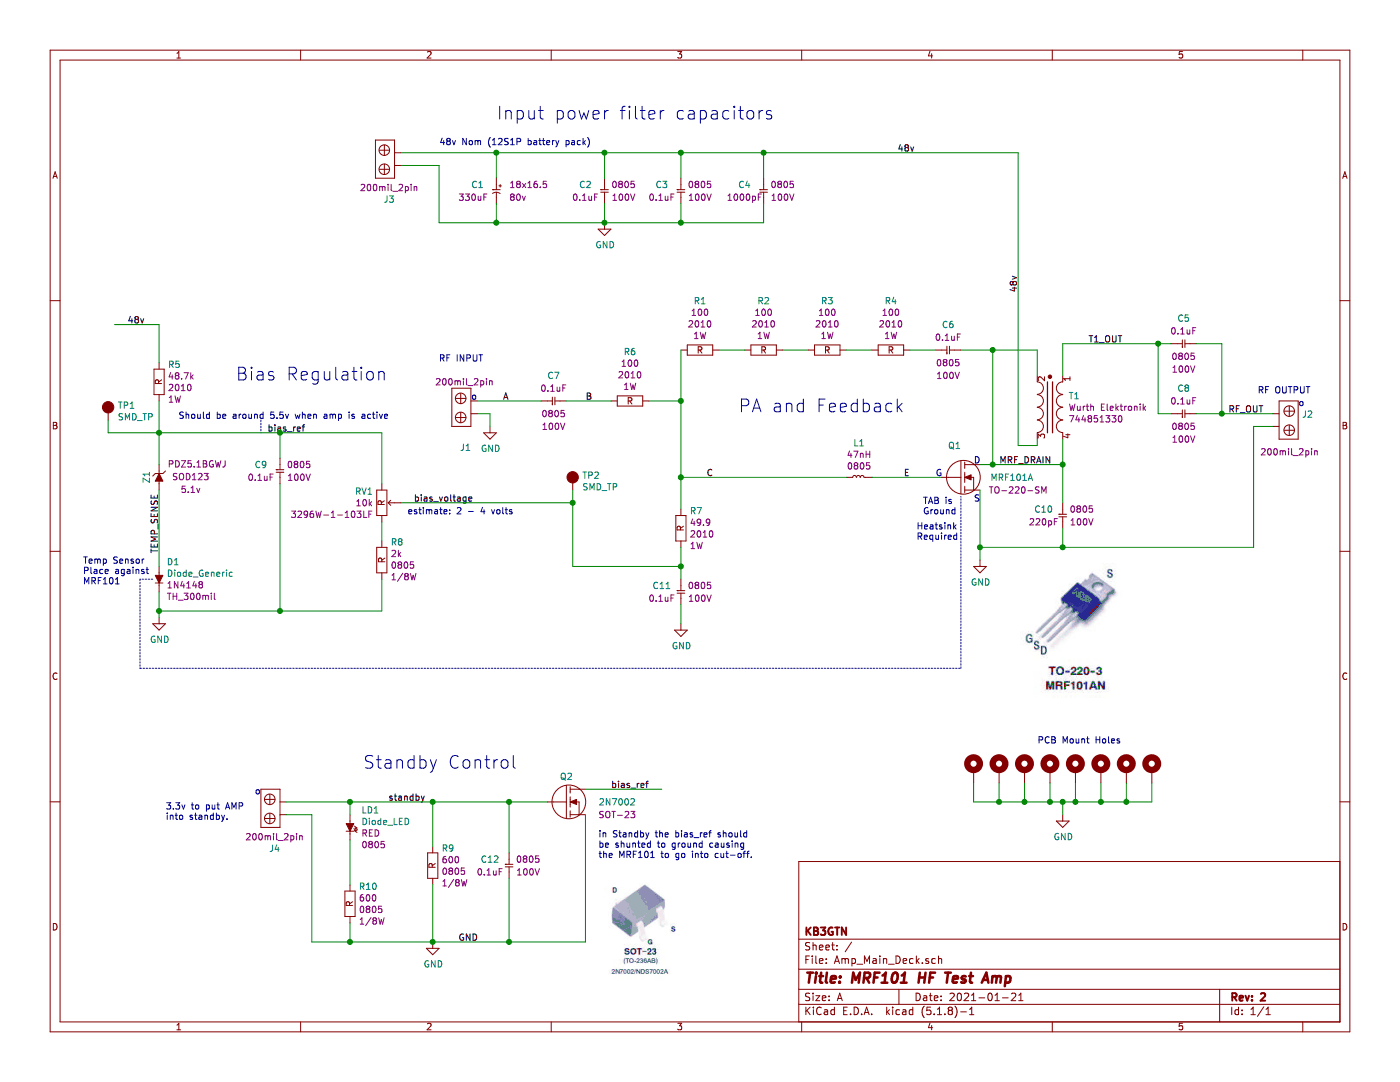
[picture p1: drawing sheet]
EESchema Schematic File Version 4
EELAYER 30 0
EELAYER END
$Descr A 11000 8500
encoding utf-8
Sheet 1 1
Title "MRF101 HF Test Amp"
Date "2021-01-21"
Rev "2"
Comp "KB3GTN"
Comment1 ""
Comment2 ""
Comment3 ""
Comment4 ""
$EndDescr
$Comp
L Generics:C C6
U 1 1
P 7450 2750
F 0 "C6" H 7450 2950 50  0000 C CNN
F 1 "C" H 7450 2850 50  0001 C CNN
F 2 "Amp_Main_Deck:0805_handsolder" H 7450 2750 50  0001 C CNN
F 3 "" H 7450 2750 50  0001 C CNN
F 4 "0.1uF" H 7450 2850 50  0000 C CNN "Amount"
F 5 "Wurth Elektronik " H 7450 2540 50  0001 C CNN "Manufacturer"
F 6 "885012207128" H 7450 2650 50  0001 C CNN "Part Number"
F 7 "Vendor" H 7450 2480 50  0001 C CNN "Vendor"
F 8 "Vendor Part Number" H 7450 2600 50  0001 C CNN "Vendor Part Number"
F 9 "0805" H 7450 2650 50  0000 C CNN "FP_Name"
F 10 "100V" H 7450 2550 50  0000 C CNN "Voltage"
	1    7450 2750
	1    0    0    -1  
$EndComp
$Comp
L Generics:R R8
U 1 1
P 3000 4400
F 0 "R8" V 3137 4332 50  0000 R CNN
F 1 "R" H 3000 4500 50  0001 C CNN
F 2 "Amp_Main_Deck:0805_handsolder" H 3000 4060 50  0001 C CNN
F 3 "" H 3000 4400 50  0001 C CNN
F 4 "2k" V 3046 4332 50  0000 R CNN "Amount"
F 5 "Manufacture" H 3000 4190 50  0001 C CNN "Manufacturer"
F 6 "PartNumber" H 3000 4250 50  0001 C CNN "Part Number"
F 7 "Vendor" H 3000 4130 50  0001 C CNN "Vendor"
F 8 "Vendor Part Number" H 3000 4250 50  0001 C CNN "Vendor Part Number"
F 9 "0805" V 2955 4332 50  0000 R CNN "FP_Name"
F 10 "1/8W" V 2864 4332 50  0000 R CNN "Power"
	1    3000 4400
	0    -1   -1   0   
$EndComp
$Comp
L Generics:R R4
U 1 1
P 7000 2750
F 0 "R4" H 7000 3137 50  0000 C CNN
F 1 "R" H 7000 2850 50  0001 C CNN
F 2 "Amp_Main_Deck:2010_handsolder" H 7000 2410 50  0001 C CNN
F 3 "" H 7000 2750 50  0001 C CNN
F 4 "100" H 7000 3046 50  0000 C CNN "Amount"
F 5 "Manufacture" H 7000 2540 50  0001 C CNN "Manufacturer"
F 6 "PartNumber" H 7000 2600 50  0001 C CNN "Part Number"
F 7 "Vendor" H 7000 2480 50  0001 C CNN "Vendor"
F 8 "Vendor Part Number" H 7000 2600 50  0001 C CNN "Vendor Part Number"
F 9 "2010" H 7000 2955 50  0000 C CNN "FP_Name"
F 10 "1W" H 7000 2864 50  0000 C CNN "Power"
	1    7000 2750
	1    0    0    -1  
$EndComp
$Comp
L Generics:Trim_POT RV1
U 1 1
P 3000 3950
F 0 "RV1" V 2909 3883 50  0000 R CNN
F 1 "Trim_POT" H 3000 3800 50  0001 C CNN
F 2 "Amp_Main_Deck:3296W-1-103LF" H 3000 3610 50  0001 C CNN
F 3 "" H 3000 3950 50  0001 C CNN
F 4 "10k" V 3000 3883 50  0000 R CNN "Amount"
F 5 "Bourns" H 3000 3740 50  0001 C CNN "Manufacturer"
F 6 "3296W-1-103LF" V 3091 3883 50  0000 R CNN "Part Number"
F 7 "Vendor" H 3000 3680 50  0001 C CNN "Vendor"
F 8 "Vendor Part Number" H 3000 3800 50  0001 C CNN "Vendor Part Number"
F 9 "3296W-1-103LF" H 3000 3740 50  0001 C CNN "FP_Name"
F 10 "1/8W" H 3000 3800 50  0001 C CNN "Power"
	1    3000 3950
	0    1    1    0   
$EndComp
$Comp
L Generics:TermBlock_2pin J1
U 1 1
P 3750 3200
F 0 "J1" V 4065 3292 50  0000 C CNN
F 1 "TermBlock_2pin" H 3750 3050 50  0001 C CNN
F 2 "Amp_Main_Deck:TermBlock_200mil_2pin" H 3750 2860 50  0001 C CNN
F 3 "" H 3750 3200 50  0001 C CNN
F 4 "Manufacture" H 3750 2990 50  0001 C CNN "Manufacturer"
F 5 "PartNumber" H 3750 3050 50  0001 C CNN "Part Number"
F 6 "Vendor" H 3750 2930 50  0001 C CNN "Vendor"
F 7 "Vendor Part Number" H 3750 3050 50  0001 C CNN "Vendor Part Number"
F 8 "200mil_2pin" V 3550 3300 50  0000 C CNN "FP_Name"
	1    3750 3200
	0    -1   1    0   
$EndComp
$Comp
L Generics:Diode_Generic D1
U 1 1
P 1250 4550
F 0 "D1" V 1113 4608 50  0000 L CNN
F 1 "Diode_Generic" V 1204 4608 50  0000 L CNN
F 2 "Amp_Main_Deck:Diode_600mil" H 1250 4210 50  0001 C CNN
F 3 "" H 1250 4550 50  0001 C CNN
F 4 "Manufacture" H 1250 4340 50  0001 C CNN "Manufacturer"
F 5 "1N4148" V 1295 4608 50  0000 L CNN "Part Number"
F 6 "Vendor" H 1250 4280 50  0001 C CNN "Vendor"
F 7 "Vendor Part Number" H 1250 4400 50  0001 C CNN "Vendor Part Number"
F 8 "TH_300mil" V 1386 4608 50  0000 L CNN "FP_Name"
	1    1250 4550
	0    1    1    0   
$EndComp
$Comp
L Generics:Diode_LED LD1
U 1 1
P 2750 6500
F 0 "LD1" V 2613 6588 50  0000 L CNN
F 1 "Diode_LED" V 2704 6588 50  0000 L CNN
F 2 "Amp_Main_Deck:0805_handsolder_Pol" H 2750 6160 50  0001 C CNN
F 3 "" H 2750 6500 50  0001 C CNN
F 4 "Manufacture" H 2750 6290 50  0001 C CNN "Manufacturer"
F 5 "RED" V 2795 6588 50  0000 L CNN "Part Number"
F 6 "Vendor" H 2750 6230 50  0001 C CNN "Vendor"
F 7 "Vendor Part Number" H 2750 6350 50  0001 C CNN "Vendor Part Number"
F 8 "0805" V 2886 6588 50  0000 L CNN "FP_Name"
	1    2750 6500
	0    1    1    0   
$EndComp
$Comp
L Generics:Diode_Zener Z1
U 1 1
P 1250 3750
F 0 "Z1" H 1250 3850 50  0000 C CNN
F 1 "Diode_Zener" H 1250 4146 50  0001 C CNN
F 2 "Amp_Main_Deck:SOD123" H 1250 3410 50  0001 C CNN
F 3 "" H 1250 3750 50  0001 C CNN
F 4 "Manufacture" H 1250 3540 50  0001 C CNN "Manufacturer"
F 5 "PDZ5.1BGWJ" V 1350 3450 50  0000 C CNN "Part Number"
F 6 "Vendor" H 1250 3480 50  0001 C CNN "Vendor"
F 7 "Vendor Part Number" H 1250 3600 50  0001 C CNN "Vendor Part Number"
F 8 "SOD123" V 1250 3500 50  0000 C CNN "FP_Name"
F 9 "5.1v" V 1150 3500 50  0000 C CNN "Voltage"
	1    1250 3750
	0    -1   -1   0   
$EndComp
Wire Wire Line
	1250 3850 1250 4450
Text Label 1250 4350 1    50   ~ 0
TEMP_SENSE
$Comp
L Generics:CP C1
U 1 1
P 3900 1500
F 0 "C1" V 3850 1300 50  0000 L CNN
F 1 "CP" H 3900 1600 50  0001 C CNN
F 2 "Amp_Main_Deck:UCZ1K331MNQ1MS" H 3900 1500 50  0001 C CNN
F 3 "" H 3900 1500 50  0001 C CNN
F 4 "330uF" V 3950 1200 50  0000 L CNN "Amount"
F 5 "Manufacture" H 3900 1290 50  0001 C CNN "Manufacturer"
F 6 "UCZ1K331MNQ1MS" V 3900 1568 50  0001 L CNN "Part Number"
F 7 "Vendor" H 3900 1230 50  0001 C CNN "Vendor"
F 8 "Vendor Part Number" H 3900 1350 50  0001 C CNN "Vendor Part Number"
F 9 "18x16.5" V 3850 1600 50  0000 L CNN "FP_Name"
F 10 "80v" V 3950 1600 50  0000 L CNN "Voltage"
	1    3900 1500
	0    1    1    0   
$EndComp
$Comp
L Generics:C C2
U 1 1
P 4750 1500
F 0 "C2" V 4700 1350 50  0000 C CNN
F 1 "C" H 4750 1600 50  0001 C CNN
F 2 "Amp_Main_Deck:0805_handsolder" H 4750 1500 50  0001 C CNN
F 3 "" H 4750 1500 50  0001 C CNN
F 4 "0.1uF" V 4800 1350 50  0000 C CNN "Amount"
F 5 "Wurth Elektronik " H 4750 1290 50  0001 C CNN "Manufacturer"
F 6 "885012207128" H 4750 1400 50  0001 C CNN "Part Number"
F 7 "Vendor" H 4750 1230 50  0001 C CNN "Vendor"
F 8 "Vendor Part Number" H 4750 1350 50  0001 C CNN "Vendor Part Number"
F 9 "0805" V 4700 1650 50  0000 C CNN "FP_Name"
F 10 "100V" V 4800 1650 50  0000 C CNN "Voltage"
	1    4750 1500
	0    1    1    0   
$EndComp
$Comp
L Generics:C C3
U 1 1
P 5350 1500
F 0 "C3" V 5300 1350 50  0000 C CNN
F 1 "C" H 5350 1600 50  0001 C CNN
F 2 "Amp_Main_Deck:0805_handsolder" H 5350 1500 50  0001 C CNN
F 3 "" H 5350 1500 50  0001 C CNN
F 4 "0.1uF" V 5400 1350 50  0000 C CNN "Amount"
F 5 "Wurth Elektronik " H 5350 1290 50  0001 C CNN "Manufacturer"
F 6 "885012207128" H 5350 1400 50  0001 C CNN "Part Number"
F 7 "Vendor" H 5350 1230 50  0001 C CNN "Vendor"
F 8 "Vendor Part Number" H 5350 1350 50  0001 C CNN "Vendor Part Number"
F 9 "0805" V 5300 1650 50  0000 C CNN "FP_Name"
F 10 "100V" V 5400 1650 50  0000 C CNN "Voltage"
	1    5350 1500
	0    1    1    0   
$EndComp
$Comp
L Generics:C C4
U 1 1
P 6000 1500
F 0 "C4" V 5950 1350 50  0000 C CNN
F 1 "C" H 6000 1600 50  0001 C CNN
F 2 "Amp_Main_Deck:0805_handsolder" H 6000 1500 50  0001 C CNN
F 3 "" H 6000 1500 50  0001 C CNN
F 4 "1000pF" V 6050 1350 50  0000 C CNN "Amount"
F 5 "Wurth Elektronik " H 6000 1290 50  0001 C CNN "Manufacturer"
F 6 "885012007088" H 6000 1400 50  0001 C CNN "Part Number"
F 7 "Vendor" H 6000 1230 50  0001 C CNN "Vendor"
F 8 "Vendor Part Number" H 6000 1350 50  0001 C CNN "Vendor Part Number"
F 9 "0805" V 5950 1650 50  0000 C CNN "FP_Name"
F 10 "100V" V 6050 1650 50  0000 C CNN "Voltage"
	1    6000 1500
	0    1    1    0   
$EndComp
$Comp
L Generics:TermBlock_2pin J2
U 1 1
P 10000 3300
F 0 "J2" V 9954 3528 50  0000 L CNN
F 1 "TermBlock_2pin" H 10000 3150 50  0001 C CNN
F 2 "Amp_Main_Deck:TermBlock_200mil_2pin" H 10000 2960 50  0001 C CNN
F 3 "" H 10000 3300 50  0001 C CNN
F 4 "Manufacture" H 10000 3090 50  0001 C CNN "Manufacturer"
F 5 "PartNumber" H 10000 3150 50  0001 C CNN "Part Number"
F 6 "Vendor" H 10000 3030 50  0001 C CNN "Vendor"
F 7 "Vendor Part Number" H 10000 3150 50  0001 C CNN "Vendor Part Number"
F 8 "200mil_2pin" V 10250 3200 50  0000 L CNN "FP_Name"
	1    10000 3300
	0    1    1    0   
$EndComp
$Comp
L Generics:TermBlock_2pin J3
U 1 1
P 3150 1250
F 0 "J3" V 3465 1342 50  0000 C CNN
F 1 "TermBlock_2pin" H 3150 1100 50  0001 C CNN
F 2 "Amp_Main_Deck:TermBlock_200mil_2pin" H 3150 910 50  0001 C CNN
F 3 "" H 3150 1250 50  0001 C CNN
F 4 "Manufacture" H 3150 1040 50  0001 C CNN "Manufacturer"
F 5 "PartNumber" H 3150 1100 50  0001 C CNN "Part Number"
F 6 "Vendor" H 3150 980 50  0001 C CNN "Vendor"
F 7 "Vendor Part Number" H 3150 1100 50  0001 C CNN "Vendor Part Number"
F 8 "200mil_2pin" V 3374 1342 50  0000 C CNN "FP_Name"
	1    3150 1250
	0    -1   1    0   
$EndComp
$Comp
L Generics:TermBlock_2pin J4
U 1 1
P 2250 6350
F 0 "J4" V 2565 6442 50  0000 C CNN
F 1 "TermBlock_2pin" H 2250 6200 50  0001 C CNN
F 2 "Amp_Main_Deck:TermBlock_200mil_2pin" H 2250 6010 50  0001 C CNN
F 3 "" H 2250 6350 50  0001 C CNN
F 4 "Manufacture" H 2250 6140 50  0001 C CNN "Manufacturer"
F 5 "PartNumber" H 2250 6200 50  0001 C CNN "Part Number"
F 6 "Vendor" H 2250 6080 50  0001 C CNN "Vendor"
F 7 "Vendor Part Number" H 2250 6200 50  0001 C CNN "Vendor Part Number"
F 8 "200mil_2pin" V 2474 6442 50  0000 C CNN "FP_Name"
	1    2250 6350
	0    -1   1    0   
$EndComp
$Comp
L Devices:2N7002 Q2
U 1 1
P 4450 6400
F 0 "Q2" H 4450 6700 50  0000 C CNN
F 1 "2N7002" H 4850 6500 50  0000 C CNN
F 2 "Amp_Main_Deck:SOT-23" H 4450 6050 50  0001 C CNN
F 3 "" H 4450 6400 50  0001 C CNN
F 4 "On Semi" H 4450 6190 50  0001 C CNN "Manufacturer"
F 5 "2n7002" H 4450 6310 50  0001 C CNN "Part Number"
F 6 "Vendor" H 4450 6130 50  0001 C CNN "Vendor"
F 7 "Vendor Part Number" H 4450 6250 50  0001 C CNN "Vendor Part Number"
F 8 "SOT-23" H 4850 6400 50  0000 C CNN "FP_Name"
	1    4450 6400
	1    0    0    -1  
$EndComp
$Comp
L Devices:MRF101A Q1
U 1 1
P 7550 3850
F 0 "Q1" H 7500 4200 50  0000 C CNN
F 1 "MRF101A" H 7950 3950 50  0000 C CNN
F 2 "Amp_Main_Deck:MRF-101AN_SM" H 7550 3500 50  0001 C CNN
F 3 "" H 7550 3850 50  0001 C CNN
F 4 "NXP" H 7550 3640 50  0001 C CNN "Manufacturer"
F 5 "MRF-101AN" H 7550 3760 50  0001 C CNN "Part Number"
F 6 "Vendor" H 7550 3580 50  0001 C CNN "Vendor"
F 7 "Vendor Part Number" H 7550 3700 50  0001 C CNN "Vendor Part Number"
F 8 "TO-220-SM" H 8000 3850 50  0000 C CNN "FP_Name"
	1    7550 3850
	1    0    0    -1  
$EndComp
$Comp
L Generics:L L1
U 1 1
P 6750 3750
F 0 "L1" H 6750 4021 50  0000 C CNN
F 1 "L" H 6750 3850 50  0001 C CNN
F 2 "Amp_Main_Deck:0805_handsolder" H 6750 3410 50  0001 C CNN
F 3 "" H 6750 3750 50  0001 C CNN
F 4 "47nH" H 6750 3930 50  0000 C CNN "Amount"
F 5 "Taiyo Yuden" H 6750 3540 50  0001 C CNN "Manufacturer"
F 6 "MCKK2012TR47M" H 6750 3931 50  0001 C CNN "Part Number"
F 7 "Vendor" H 6750 3480 50  0001 C CNN "Vendor"
F 8 "Vendor Part Number" H 6750 3600 50  0001 C CNN "Vendor Part Number"
F 9 "0805" H 6750 3839 50  0000 C CNN "FP_Name"
	1    6750 3750
	1    0    0    -1  
$EndComp
$Comp
L Generics:R R10
U 1 1
P 2750 7100
F 0 "R10" V 2613 7168 50  0000 L CNN
F 1 "R" H 2750 7200 50  0001 C CNN
F 2 "Amp_Main_Deck:0805_handsolder" H 2750 6760 50  0001 C CNN
F 3 "" H 2750 7100 50  0001 C CNN
F 4 "600" V 2704 7168 50  0000 L CNN "Amount"
F 5 "Manufacture" H 2750 6890 50  0001 C CNN "Manufacturer"
F 6 "PartNumber" H 2750 6950 50  0001 C CNN "Part Number"
F 7 "Vendor" H 2750 6830 50  0001 C CNN "Vendor"
F 8 "Vendor Part Number" H 2750 6950 50  0001 C CNN "Vendor Part Number"
F 9 "0805" V 2795 7168 50  0000 L CNN "FP_Name"
F 10 "1/8W" V 2886 7168 50  0000 L CNN "Power"
	1    2750 7100
	0    1    1    0   
$EndComp
Wire Wire Line
	2750 6600 2750 6950
$Comp
L Generics:R R9
U 1 1
P 3400 6800
F 0 "R9" V 3263 6868 50  0000 L CNN
F 1 "R" H 3400 6900 50  0001 C CNN
F 2 "Amp_Main_Deck:0805_handsolder" H 3400 6460 50  0001 C CNN
F 3 "" H 3400 6800 50  0001 C CNN
F 4 "600" V 3354 6868 50  0000 L CNN "Amount"
F 5 "Manufacture" H 3400 6590 50  0001 C CNN "Manufacturer"
F 6 "PartNumber" H 3400 6650 50  0001 C CNN "Part Number"
F 7 "Vendor" H 3400 6530 50  0001 C CNN "Vendor"
F 8 "Vendor Part Number" H 3400 6650 50  0001 C CNN "Vendor Part Number"
F 9 "0805" V 3445 6868 50  0000 L CNN "FP_Name"
F 10 "1/8W" V 3536 6868 50  0000 L CNN "Power"
	1    3400 6800
	0    1    1    0   
$EndComp
$Comp
L Generics:C C12
U 1 1
P 4000 6800
F 0 "C12" V 3950 6650 50  0000 C CNN
F 1 "C" H 4000 6900 50  0001 C CNN
F 2 "Amp_Main_Deck:0805_handsolder" H 4000 6800 50  0001 C CNN
F 3 "" H 4000 6800 50  0001 C CNN
F 4 "0.1uF" V 4050 6650 50  0000 C CNN "Amount"
F 5 "Wurth Elektronik " H 4000 6590 50  0001 C CNN "Manufacturer"
F 6 "885012207128" H 4000 6700 50  0001 C CNN "Part Number"
F 7 "Vendor" H 4000 6530 50  0001 C CNN "Vendor"
F 8 "Vendor Part Number" H 4000 6650 50  0001 C CNN "Vendor Part Number"
F 9 "0805" V 3950 6950 50  0000 C CNN "FP_Name"
F 10 "100V" V 4050 6950 50  0000 C CNN "Voltage"
	1    4000 6800
	0    1    1    0   
$EndComp
Wire Wire Line
	2250 6300 2750 6300
Wire Wire Line
	2750 6400 2750 6300
Connection ~ 2750 6300
Wire Wire Line
	2750 6300 3400 6300
Wire Wire Line
	3400 6650 3400 6300
Connection ~ 3400 6300
Wire Wire Line
	3400 6300 4000 6300
Wire Wire Line
	4000 6700 4000 6300
Connection ~ 4000 6300
Wire Wire Line
	4000 6300 4300 6300
Wire Wire Line
	4000 6900 4000 7400
Wire Wire Line
	4000 7400 3400 7400
Wire Wire Line
	2750 7400 2750 7250
Wire Wire Line
	2250 6400 2450 6400
Wire Wire Line
	2450 6400 2450 7400
Wire Wire Line
	2450 7400 2750 7400
Connection ~ 2750 7400
Wire Wire Line
	3400 6950 3400 7400
Connection ~ 3400 7400
Wire Wire Line
	3400 7400 2750 7400
Wire Wire Line
	4600 6400 4600 7400
Wire Wire Line
	4600 7400 4000 7400
Connection ~ 4000 7400
Text Label 3050 6300 0    50   ~ 0
standby
Text Notes 1300 6450 0    50   ~ 0
3.3v to put AMP\ninto standby.
Wire Wire Line
	4600 6200 5200 6200
Text Label 4800 6200 0    50   ~ 0
bias_ref
$Comp
L Generics:GND #PWR06
U 1 1
P 3400 7400
F 0 "#PWR06" H 3400 7150 50  0001 C CNN
F 1 "GND" H 3405 7227 50  0000 C CNN
F 2 "" H 3400 7400 50  0001 C CNN
F 3 "" H 3400 7400 50  0001 C CNN
	1    3400 7400
	1    0    0    -1  
$EndComp
Text Label 3600 7400 0    50   ~ 0
GND
Text Notes 2000 6250 0    50   ~ 0
o
Wire Wire Line
	6000 1200 6000 1400
Wire Wire Line
	5350 1400 5350 1200
Connection ~ 5350 1200
Wire Wire Line
	5350 1200 6000 1200
Wire Wire Line
	4750 1400 4750 1200
Connection ~ 4750 1200
Wire Wire Line
	4750 1200 5350 1200
Wire Wire Line
	3900 1400 3900 1200
Wire Wire Line
	3900 1200 4750 1200
Text Label 7050 1200 0    50   ~ 0
48v
Wire Wire Line
	6000 1750 6000 1600
Wire Wire Line
	5350 1600 5350 1750
Connection ~ 5350 1750
Wire Wire Line
	5350 1750 6000 1750
Wire Wire Line
	4750 1600 4750 1750
Connection ~ 4750 1750
Wire Wire Line
	4750 1750 5350 1750
Wire Wire Line
	3900 1600 3900 1750
Wire Wire Line
	3900 1750 4750 1750
$Comp
L Generics:GND #PWR01
U 1 1
P 4750 1750
F 0 "#PWR01" H 4750 1500 50  0001 C CNN
F 1 "GND" H 4755 1577 50  0000 C CNN
F 2 "" H 4750 1750 50  0001 C CNN
F 3 "" H 4750 1750 50  0001 C CNN
	1    4750 1750
	1    0    0    -1  
$EndComp
Text Notes 3900 950  0    100  ~ 0
Input power filter capacitors
Text Notes 3450 1150 0    50   ~ 0
48v Nom (12S1P battery pack)
$Comp
L Generics:GND #PWR04
U 1 1
P 1250 4850
F 0 "#PWR04" H 1250 4600 50  0001 C CNN
F 1 "GND" H 1255 4677 50  0000 C CNN
F 2 "" H 1250 4850 50  0001 C CNN
F 3 "" H 1250 4850 50  0001 C CNN
	1    1250 4850
	1    0    0    -1  
$EndComp
Wire Wire Line
	1250 4650 1250 4800
$Comp
L Generics:R R5
U 1 1
P 1250 3000
F 0 "R5" V 1113 3068 50  0000 L CNN
F 1 "R" H 1250 3100 50  0001 C CNN
F 2 "Amp_Main_Deck:2010_handsolder" H 1250 2660 50  0001 C CNN
F 3 "" H 1250 3000 50  0001 C CNN
F 4 "48.7k" V 1204 3068 50  0000 L CNN "Amount"
F 5 "Manufacture" H 1250 2790 50  0001 C CNN "Manufacturer"
F 6 "PartNumber" H 1250 2850 50  0001 C CNN "Part Number"
F 7 "Vendor" H 1250 2730 50  0001 C CNN "Vendor"
F 8 "Vendor Part Number" H 1250 2850 50  0001 C CNN "Vendor Part Number"
F 9 "2010" V 1295 3068 50  0000 L CNN "FP_Name"
F 10 "1W" V 1386 3068 50  0000 L CNN "Power"
	1    1250 3000
	0    1    1    0   
$EndComp
Wire Wire Line
	1250 3150 1250 3400
Wire Wire Line
	900  2550 1250 2550
Wire Wire Line
	1250 2550 1250 2850
Text Label 1000 2550 0    50   ~ 0
48v
Text Label 2100 3400 0    50   ~ 0
bias_ref
Connection ~ 1250 3400
Wire Wire Line
	1250 3400 1250 3650
Wire Wire Line
	1250 3400 2200 3400
$Comp
L Generics:C C9
U 1 1
P 2200 3700
F 0 "C9" V 2150 3550 50  0000 C CNN
F 1 "C" H 2200 3800 50  0001 C CNN
F 2 "Amp_Main_Deck:0805_handsolder" H 2200 3700 50  0001 C CNN
F 3 "" H 2200 3700 50  0001 C CNN
F 4 "0.1uF" V 2250 3550 50  0000 C CNN "Amount"
F 5 "Wurth Elektronik " H 2200 3490 50  0001 C CNN "Manufacturer"
F 6 "885012207128" H 2200 3600 50  0001 C CNN "Part Number"
F 7 "Vendor" H 2200 3430 50  0001 C CNN "Vendor"
F 8 "Vendor Part Number" H 2200 3550 50  0001 C CNN "Vendor Part Number"
F 9 "0805" V 2150 3850 50  0000 C CNN "FP_Name"
F 10 "100V" V 2250 3850 50  0000 C CNN "Voltage"
	1    2200 3700
	0    1    1    0   
$EndComp
Wire Wire Line
	2200 3600 2200 3400
Connection ~ 2200 3400
Wire Wire Line
	1250 4800 2200 4800
Wire Wire Line
	2200 4800 2200 3800
Connection ~ 1250 4800
Wire Wire Line
	1250 4800 1250 4850
Wire Wire Line
	3000 3400 3000 3800
Wire Wire Line
	2200 3400 3000 3400
Wire Wire Line
	3000 4100 3000 4250
Wire Wire Line
	3000 4550 3000 4800
Wire Wire Line
	3000 4800 2200 4800
Connection ~ 2200 4800
Text Notes 1400 3300 0    50   ~ 0
Should be around 5.5v when amp is active
Wire Notes Line
	2050 3300 2050 3400
Text Label 3250 3950 0    50   ~ 0
bias_voltage
Text Notes 3200 4050 0    50   ~ 0
estimate: 2 - 4 volts
Text Notes 650  4600 0    50   ~ 0
Temp Sensor\nPlace against\nMRF101
Text Notes 1850 3000 0    100  ~ 0
Bias Regulation
Text Notes 2850 6050 0    100  ~ 0
Standby Control
$Comp
L CMC:CMC T1
U 1 1
P 8150 3200
F 0 "T1" V 8059 3444 50  0000 L CNN
F 1 "CMC" H 8150 3490 50  0001 C CNN
F 2 "Amp_Main_Deck:744851330" H 8150 2800 50  0001 C CNN
F 3 "https://www.mouser.com/datasheet/2/445/744851330-1723241.pdf" H 8150 3200 50  0001 C CNN
F 4 "Wurth Elektronik" V 8150 3444 50  0000 L CNN "Manufacturer"
F 5 "744851330" V 8241 3444 50  0000 L CNN "Part Number"
F 6 "Mouser" H 8130 3010 50  0001 C CNN "Vendor"
F 7 "710-744851330" H 8150 2940 50  0001 C CNN "Vendor Part Number"
F 8 "744851330" H 8150 2870 50  0001 C CNN "FP_Name"
	1    8150 3200
	0    1    1    0   
$EndComp
Wire Wire Line
	8150 3450 8150 3500
Wire Wire Line
	8150 3500 8000 3500
Wire Wire Line
	7700 3650 7800 3650
Wire Wire Line
	7800 3650 7800 2750
Wire Wire Line
	7800 2750 8150 2750
Wire Wire Line
	8150 2750 8150 2950
Wire Wire Line
	8350 3450 8350 3650
Wire Wire Line
	8350 3650 7800 3650
Connection ~ 7800 3650
Text Label 7850 3650 0    50   ~ 0
MRF_DRAIN
$Comp
L Generics:C C7
U 1 1
P 4350 3150
F 0 "C7" H 4350 3350 50  0000 C CNN
F 1 "C" H 4350 3250 50  0001 C CNN
F 2 "Amp_Main_Deck:0805_handsolder" H 4350 3150 50  0001 C CNN
F 3 "" H 4350 3150 50  0001 C CNN
F 4 "0.1uF" H 4350 3250 50  0000 C CNN "Amount"
F 5 "Wurth Elektronik " H 4350 2940 50  0001 C CNN "Manufacturer"
F 6 "885012207128" H 4350 3050 50  0001 C CNN "Part Number"
F 7 "Vendor" H 4350 2880 50  0001 C CNN "Vendor"
F 8 "Vendor Part Number" H 4350 3000 50  0001 C CNN "Vendor Part Number"
F 9 "0805" H 4350 3050 50  0000 C CNN "FP_Name"
F 10 "100V" H 4350 2950 50  0000 C CNN "Voltage"
	1    4350 3150
	1    0    0    -1  
$EndComp
$Comp
L Generics:C C5
U 1 1
P 9300 2700
F 0 "C5" H 9300 2900 50  0000 C CNN
F 1 "C" H 9300 2800 50  0001 C CNN
F 2 "Amp_Main_Deck:0805_handsolder" H 9300 2700 50  0001 C CNN
F 3 "" H 9300 2700 50  0001 C CNN
F 4 "0.1uF" H 9300 2800 50  0000 C CNN "Amount"
F 5 "Wurth Elektronik " H 9300 2490 50  0001 C CNN "Manufacturer"
F 6 "885012207128" H 9300 2600 50  0001 C CNN "Part Number"
F 7 "Vendor" H 9300 2430 50  0001 C CNN "Vendor"
F 8 "Vendor Part Number" H 9300 2550 50  0001 C CNN "Vendor Part Number"
F 9 "0805" H 9300 2600 50  0000 C CNN "FP_Name"
F 10 "100V" H 9300 2500 50  0000 C CNN "Voltage"
	1    9300 2700
	1    0    0    -1  
$EndComp
$Comp
L Generics:C C8
U 1 1
P 9300 3250
F 0 "C8" H 9300 3450 50  0000 C CNN
F 1 "C" H 9300 3350 50  0001 C CNN
F 2 "Amp_Main_Deck:0805_handsolder" H 9300 3250 50  0001 C CNN
F 3 "" H 9300 3250 50  0001 C CNN
F 4 "0.1uF" H 9300 3350 50  0000 C CNN "Amount"
F 5 "Wurth Elektronik " H 9300 3040 50  0001 C CNN "Manufacturer"
F 6 "885012207128" H 9300 3150 50  0001 C CNN "Part Number"
F 7 "Vendor" H 9300 2980 50  0001 C CNN "Vendor"
F 8 "Vendor Part Number" H 9300 3100 50  0001 C CNN "Vendor Part Number"
F 9 "0805" H 9300 3150 50  0000 C CNN "FP_Name"
F 10 "100V" H 9300 3050 50  0000 C CNN "Voltage"
	1    9300 3250
	1    0    0    -1  
$EndComp
Wire Wire Line
	8350 2950 8350 2700
Wire Wire Line
	8350 2700 9100 2700
Wire Wire Line
	9200 3250 9100 3250
Wire Wire Line
	9100 3250 9100 2700
Connection ~ 9100 2700
Wire Wire Line
	9100 2700 9200 2700
Wire Wire Line
	9400 3250 9600 3250
Wire Wire Line
	9400 2700 9600 2700
Wire Wire Line
	9600 2700 9600 3250
Connection ~ 9600 3250
Wire Wire Line
	9600 3250 10000 3250
Text Notes 10200 3200 0    50   ~ 0
o
$Comp
L Generics:GND #PWR03
U 1 1
P 7700 4400
F 0 "#PWR03" H 7700 4150 50  0001 C CNN
F 1 "GND" H 7705 4227 50  0000 C CNN
F 2 "" H 7700 4400 50  0001 C CNN
F 3 "" H 7700 4400 50  0001 C CNN
	1    7700 4400
	1    0    0    -1  
$EndComp
Wire Wire Line
	7700 3850 7700 4300
Text Notes 7250 4050 0    50   ~ 0
TAB is\nGround
Wire Wire Line
	7700 4300 8350 4300
Wire Wire Line
	9850 4300 9850 3350
Wire Wire Line
	9850 3350 10000 3350
Connection ~ 7700 4300
Wire Wire Line
	7700 4300 7700 4400
$Comp
L Generics:C C10
U 1 1
P 8350 4050
F 0 "C10" V 8300 3900 50  0000 C CNN
F 1 "C" H 8350 4150 50  0001 C CNN
F 2 "Amp_Main_Deck:0805_handsolder" H 8350 4050 50  0001 C CNN
F 3 "" H 8350 4050 50  0001 C CNN
F 4 "220pF" V 8400 3900 50  0000 C CNN "Amount"
F 5 "KEMET" H 8350 3840 50  0001 C CNN "Manufacturer"
F 6 "C0805C221J1GACAUTO" H 8350 3950 50  0001 C CNN "Part Number"
F 7 "Vendor" H 8350 3780 50  0001 C CNN "Vendor"
F 8 "Vendor Part Number" H 8350 3900 50  0001 C CNN "Vendor Part Number"
F 9 "0805" V 8300 4200 50  0000 C CNN "FP_Name"
F 10 "100V" V 8400 4200 50  0000 C CNN "Voltage"
	1    8350 4050
	0    1    1    0   
$EndComp
Wire Wire Line
	6850 3750 7400 3750
Wire Wire Line
	7550 2750 7800 2750
Connection ~ 7800 2750
$Comp
L Generics:R R3
U 1 1
P 6500 2750
F 0 "R3" H 6500 3137 50  0000 C CNN
F 1 "R" H 6500 2850 50  0001 C CNN
F 2 "Amp_Main_Deck:2010_handsolder" H 6500 2410 50  0001 C CNN
F 3 "" H 6500 2750 50  0001 C CNN
F 4 "100" H 6500 3046 50  0000 C CNN "Amount"
F 5 "Manufacture" H 6500 2540 50  0001 C CNN "Manufacturer"
F 6 "PartNumber" H 6500 2600 50  0001 C CNN "Part Number"
F 7 "Vendor" H 6500 2480 50  0001 C CNN "Vendor"
F 8 "Vendor Part Number" H 6500 2600 50  0001 C CNN "Vendor Part Number"
F 9 "2010" H 6500 2955 50  0000 C CNN "FP_Name"
F 10 "1W" H 6500 2864 50  0000 C CNN "Power"
	1    6500 2750
	1    0    0    -1  
$EndComp
$Comp
L Generics:R R2
U 1 1
P 6000 2750
F 0 "R2" H 6000 3137 50  0000 C CNN
F 1 "R" H 6000 2850 50  0001 C CNN
F 2 "Amp_Main_Deck:2010_handsolder" H 6000 2410 50  0001 C CNN
F 3 "" H 6000 2750 50  0001 C CNN
F 4 "100" H 6000 3046 50  0000 C CNN "Amount"
F 5 "Manufacture" H 6000 2540 50  0001 C CNN "Manufacturer"
F 6 "PartNumber" H 6000 2600 50  0001 C CNN "Part Number"
F 7 "Vendor" H 6000 2480 50  0001 C CNN "Vendor"
F 8 "Vendor Part Number" H 6000 2600 50  0001 C CNN "Vendor Part Number"
F 9 "2010" H 6000 2955 50  0000 C CNN "FP_Name"
F 10 "1W" H 6000 2864 50  0000 C CNN "Power"
	1    6000 2750
	1    0    0    -1  
$EndComp
$Comp
L Generics:R R1
U 1 1
P 5500 2750
F 0 "R1" H 5500 3137 50  0000 C CNN
F 1 "R" H 5500 2850 50  0001 C CNN
F 2 "Amp_Main_Deck:2010_handsolder" H 5500 2410 50  0001 C CNN
F 3 "" H 5500 2750 50  0001 C CNN
F 4 "100" H 5500 3046 50  0000 C CNN "Amount"
F 5 "Manufacture" H 5500 2540 50  0001 C CNN "Manufacturer"
F 6 "PartNumber" H 5500 2600 50  0001 C CNN "Part Number"
F 7 "Vendor" H 5500 2480 50  0001 C CNN "Vendor"
F 8 "Vendor Part Number" H 5500 2600 50  0001 C CNN "Vendor Part Number"
F 9 "2010" H 5500 2955 50  0000 C CNN "FP_Name"
F 10 "1W" H 5500 2864 50  0000 C CNN "Power"
	1    5500 2750
	1    0    0    -1  
$EndComp
Wire Wire Line
	7150 2750 7350 2750
Wire Wire Line
	6650 2750 6850 2750
Wire Wire Line
	6150 2750 6350 2750
Wire Wire Line
	5650 2750 5850 2750
Wire Wire Line
	5350 2750 5350 3150
Wire Wire Line
	5350 3750 6650 3750
$Comp
L Generics:C C11
U 1 1
P 5350 4650
F 0 "C11" V 5300 4500 50  0000 C CNN
F 1 "C" H 5350 4750 50  0001 C CNN
F 2 "Amp_Main_Deck:0805_handsolder" H 5350 4650 50  0001 C CNN
F 3 "" H 5350 4650 50  0001 C CNN
F 4 "0.1uF" V 5400 4500 50  0000 C CNN "Amount"
F 5 "Wurth Elektronik " H 5350 4440 50  0001 C CNN "Manufacturer"
F 6 "885012207128" H 5350 4550 50  0001 C CNN "Part Number"
F 7 "Vendor" H 5350 4380 50  0001 C CNN "Vendor"
F 8 "Vendor Part Number" H 5350 4500 50  0001 C CNN "Vendor Part Number"
F 9 "0805" V 5300 4800 50  0000 C CNN "FP_Name"
F 10 "100V" V 5400 4800 50  0000 C CNN "Voltage"
	1    5350 4650
	0    1    1    0   
$EndComp
$Comp
L Generics:R R6
U 1 1
P 4950 3150
F 0 "R6" H 4950 3537 50  0000 C CNN
F 1 "R" H 4950 3250 50  0001 C CNN
F 2 "Amp_Main_Deck:2010_handsolder" H 4950 2810 50  0001 C CNN
F 3 "" H 4950 3150 50  0001 C CNN
F 4 "100" H 4950 3446 50  0000 C CNN "Amount"
F 5 "Manufacture" H 4950 2940 50  0001 C CNN "Manufacturer"
F 6 "PartNumber" H 4950 3000 50  0001 C CNN "Part Number"
F 7 "Vendor" H 4950 2880 50  0001 C CNN "Vendor"
F 8 "Vendor Part Number" H 4950 3000 50  0001 C CNN "Vendor Part Number"
F 9 "2010" H 4950 3355 50  0000 C CNN "FP_Name"
F 10 "1W" H 4950 3264 50  0000 C CNN "Power"
	1    4950 3150
	1    0    0    -1  
$EndComp
Wire Wire Line
	4450 3150 4800 3150
Wire Wire Line
	5100 3150 5350 3150
Connection ~ 5350 3150
Wire Wire Line
	5350 3150 5350 3750
$Comp
L Generics:R R7
U 1 1
P 5350 4150
F 0 "R7" V 5213 4218 50  0000 L CNN
F 1 "R" H 5350 4250 50  0001 C CNN
F 2 "Amp_Main_Deck:2010_handsolder" H 5350 3810 50  0001 C CNN
F 3 "" H 5350 4150 50  0001 C CNN
F 4 "49.9" V 5304 4218 50  0000 L CNN "Amount"
F 5 "Manufacture" H 5350 3940 50  0001 C CNN "Manufacturer"
F 6 "PartNumber" H 5350 4000 50  0001 C CNN "Part Number"
F 7 "Vendor" H 5350 3880 50  0001 C CNN "Vendor"
F 8 "Vendor Part Number" H 5350 4000 50  0001 C CNN "Vendor Part Number"
F 9 "2010" V 5395 4218 50  0000 L CNN "FP_Name"
F 10 "1W" V 5486 4218 50  0000 L CNN "Power"
	1    5350 4150
	0    1    1    0   
$EndComp
Wire Wire Line
	5350 4000 5350 3750
Connection ~ 5350 3750
Wire Wire Line
	5350 4300 5350 4450
$Comp
L Generics:GND #PWR05
U 1 1
P 5350 4900
F 0 "#PWR05" H 5350 4650 50  0001 C CNN
F 1 "GND" H 5355 4727 50  0000 C CNN
F 2 "" H 5350 4900 50  0001 C CNN
F 3 "" H 5350 4900 50  0001 C CNN
	1    5350 4900
	1    0    0    -1  
$EndComp
Wire Wire Line
	5350 4750 5350 4900
Wire Wire Line
	4500 3950 4500 4450
Wire Wire Line
	4500 4450 5350 4450
Wire Wire Line
	3150 3950 4500 3950
Connection ~ 5350 4450
Wire Wire Line
	5350 4450 5350 4550
Text Label 7100 3750 0    50   ~ 0
E
Text Label 5550 3750 0    50   ~ 0
C
Text Label 4600 3150 0    50   ~ 0
B
$Comp
L Generics:GND #PWR02
U 1 1
P 3850 3350
F 0 "#PWR02" H 3850 3100 50  0001 C CNN
F 1 "GND" H 3855 3177 50  0000 C CNN
F 2 "" H 3850 3350 50  0001 C CNN
F 3 "" H 3850 3350 50  0001 C CNN
	1    3850 3350
	1    0    0    -1  
$EndComp
Wire Wire Line
	3750 3250 3850 3250
Wire Wire Line
	3850 3250 3850 3350
Wire Wire Line
	3750 3150 4250 3150
Text Label 3950 3150 0    50   ~ 0
A
Wire Wire Line
	8350 3950 8350 3650
Connection ~ 8350 3650
Wire Wire Line
	8350 4150 8350 4300
Connection ~ 8350 4300
Wire Wire Line
	8350 4300 9850 4300
Text Notes 3800 2850 2    50   ~ 0
RF INPUT
Text Notes 10300 3100 2    50   ~ 0
RF OUTPUT
Text Notes 5800 3250 0    100  ~ 0
PA and Feedback
Wire Notes Line
	1200 4550 1100 4550
Wire Notes Line
	1100 4550 1100 5250
Wire Notes Line
	1100 5250 7550 5250
Wire Notes Line
	7550 5250 7550 3900
Text Notes 7200 4250 0    50   ~ 0
Heatsink \nRequired
Wire Wire Line
	6000 1200 8000 1200
Wire Wire Line
	8000 1200 8000 3500
Connection ~ 6000 1200
Text Label 8000 2300 1    50   ~ 0
48v
Text Label 8550 2700 0    50   ~ 0
T1_OUT
Text Label 9650 3250 0    50   ~ 0
RF_OUT
Text Notes 4700 6750 0    50   ~ 0
in Standby the bias_ref should \nbe shunted to ground causing\nthe MRF101 to go into cut-off.
Text Notes 7350 3750 0    50   ~ 0
G
Text Notes 7650 3650 0    50   ~ 0
D
Text Notes 7650 3950 0    50   ~ 0
S
$Comp
L Mechanical:MountingHole_Pad H1
U 1 1
P 7650 6050
F 0 "H1" H 7750 6099 50  0001 L CNN
F 1 "MountingHole_Pad" H 7750 6008 50  0001 L CNN
F 2 "MountingHole:MountingHole_3.2mm_M3_Pad_Via" H 7650 6050 50  0001 C CNN
F 3 "~" H 7650 6050 50  0001 C CNN
	1    7650 6050
	1    0    0    -1  
$EndComp
$Comp
L Mechanical:MountingHole_Pad H2
U 1 1
P 7850 6050
F 0 "H2" H 7950 6099 50  0001 L CNN
F 1 "MountingHole_Pad" H 7950 6008 50  0001 L CNN
F 2 "MountingHole:MountingHole_3.2mm_M3_Pad_Via" H 7850 6050 50  0001 C CNN
F 3 "~" H 7850 6050 50  0001 C CNN
	1    7850 6050
	1    0    0    -1  
$EndComp
$Comp
L Mechanical:MountingHole_Pad H3
U 1 1
P 8050 6050
F 0 "H3" H 8150 6099 50  0001 L CNN
F 1 "MountingHole_Pad" H 8150 6008 50  0001 L CNN
F 2 "MountingHole:MountingHole_3.2mm_M3_Pad_Via" H 8050 6050 50  0001 C CNN
F 3 "~" H 8050 6050 50  0001 C CNN
	1    8050 6050
	1    0    0    -1  
$EndComp
$Comp
L Mechanical:MountingHole_Pad H4
U 1 1
P 8250 6050
F 0 "H4" H 8350 6099 50  0001 L CNN
F 1 "MountingHole_Pad" H 8350 6008 50  0001 L CNN
F 2 "MountingHole:MountingHole_3.2mm_M3_Pad_Via" H 8250 6050 50  0001 C CNN
F 3 "~" H 8250 6050 50  0001 C CNN
	1    8250 6050
	1    0    0    -1  
$EndComp
$Comp
L Generics:GND #PWR0101
U 1 1
P 8350 6400
F 0 "#PWR0101" H 8350 6150 50  0001 C CNN
F 1 "GND" H 8355 6227 50  0000 C CNN
F 2 "" H 8350 6400 50  0001 C CNN
F 3 "" H 8350 6400 50  0001 C CNN
	1    8350 6400
	1    0    0    -1  
$EndComp
Text Notes 8150 5850 0    50   ~ 0
PCB Mount Holes
$Comp
L Mechanical:MountingHole_Pad H5
U 1 1
P 8450 6050
F 0 "H5" H 8550 6099 50  0001 L CNN
F 1 "MountingHole_Pad" H 8550 6008 50  0001 L CNN
F 2 "MountingHole:MountingHole_3.2mm_M3_Pad_Via" H 8450 6050 50  0001 C CNN
F 3 "~" H 8450 6050 50  0001 C CNN
	1    8450 6050
	1    0    0    -1  
$EndComp
$Comp
L Mechanical:MountingHole_Pad H6
U 1 1
P 8650 6050
F 0 "H6" H 8750 6099 50  0001 L CNN
F 1 "MountingHole_Pad" H 8750 6008 50  0001 L CNN
F 2 "MountingHole:MountingHole_3.2mm_M3_Pad_Via" H 8650 6050 50  0001 C CNN
F 3 "~" H 8650 6050 50  0001 C CNN
	1    8650 6050
	1    0    0    -1  
$EndComp
$Comp
L Mechanical:MountingHole_Pad H7
U 1 1
P 8850 6050
F 0 "H7" H 8950 6099 50  0001 L CNN
F 1 "MountingHole_Pad" H 8950 6008 50  0001 L CNN
F 2 "MountingHole:MountingHole_3.2mm_M3_Pad_Via" H 8850 6050 50  0001 C CNN
F 3 "~" H 8850 6050 50  0001 C CNN
	1    8850 6050
	1    0    0    -1  
$EndComp
$Comp
L Mechanical:MountingHole_Pad H8
U 1 1
P 9050 6050
F 0 "H8" H 9150 6099 50  0001 L CNN
F 1 "MountingHole_Pad" H 9150 6008 50  0001 L CNN
F 2 "MountingHole:MountingHole_3.2mm_M3_Pad_Via" H 9050 6050 50  0001 C CNN
F 3 "~" H 9050 6050 50  0001 C CNN
	1    9050 6050
	1    0    0    -1  
$EndComp
Wire Wire Line
	7650 6150 7650 6300
Wire Wire Line
	7650 6300 7850 6300
Wire Wire Line
	9050 6300 9050 6150
Wire Wire Line
	7850 6150 7850 6300
Connection ~ 7850 6300
Wire Wire Line
	7850 6300 8050 6300
Wire Wire Line
	8050 6150 8050 6300
Connection ~ 8050 6300
Wire Wire Line
	8050 6300 8250 6300
Wire Wire Line
	8250 6150 8250 6300
Connection ~ 8250 6300
Wire Wire Line
	8250 6300 8350 6300
Wire Wire Line
	8450 6150 8450 6300
Connection ~ 8450 6300
Wire Wire Line
	8450 6300 8650 6300
Wire Wire Line
	8650 6150 8650 6300
Connection ~ 8650 6300
Wire Wire Line
	8650 6300 8850 6300
Wire Wire Line
	8850 6150 8850 6300
Connection ~ 8850 6300
Wire Wire Line
	8850 6300 9050 6300
Wire Wire Line
	8350 6400 8350 6300
Connection ~ 8350 6300
Wire Wire Line
	8350 6300 8450 6300
Wire Wire Line
	3150 1200 3900 1200
Connection ~ 3900 1200
Wire Wire Line
	3150 1300 3450 1300
Wire Wire Line
	3450 1300 3450 1750
Wire Wire Line
	3450 1750 3900 1750
Connection ~ 3900 1750
$Comp
L Generics:SMD_TP TP2
U 1 1
P 4500 3750
F 0 "TP2" V 4511 3677 50  0000 R CNN
F 1 "SMD_TP" V 4420 3677 50  0000 R CNN
F 2 "Amp_Main_Deck:SMD_TP" H 4500 3750 50  0001 C CNN
F 3 "" H 4500 3750 50  0001 C CNN
	1    4500 3750
	0    -1   -1   0   
$EndComp
$Comp
L Generics:SMD_TP TP1
U 1 1
P 850 3200
F 0 "TP1" V 861 3127 50  0000 R CNN
F 1 "SMD_TP" V 770 3127 50  0000 R CNN
F 2 "Amp_Main_Deck:SMD_TP" H 850 3200 50  0001 C CNN
F 3 "" H 850 3200 50  0001 C CNN
	1    850  3200
	0    -1   -1   0   
$EndComp
Wire Wire Line
	4500 3850 4500 3950
Connection ~ 4500 3950
Wire Wire Line
	1250 3400 850  3400
Wire Wire Line
	850  3400 850  3300
Text Notes 3700 3150 0    50   ~ 0
o
$EndSCHEMATC
